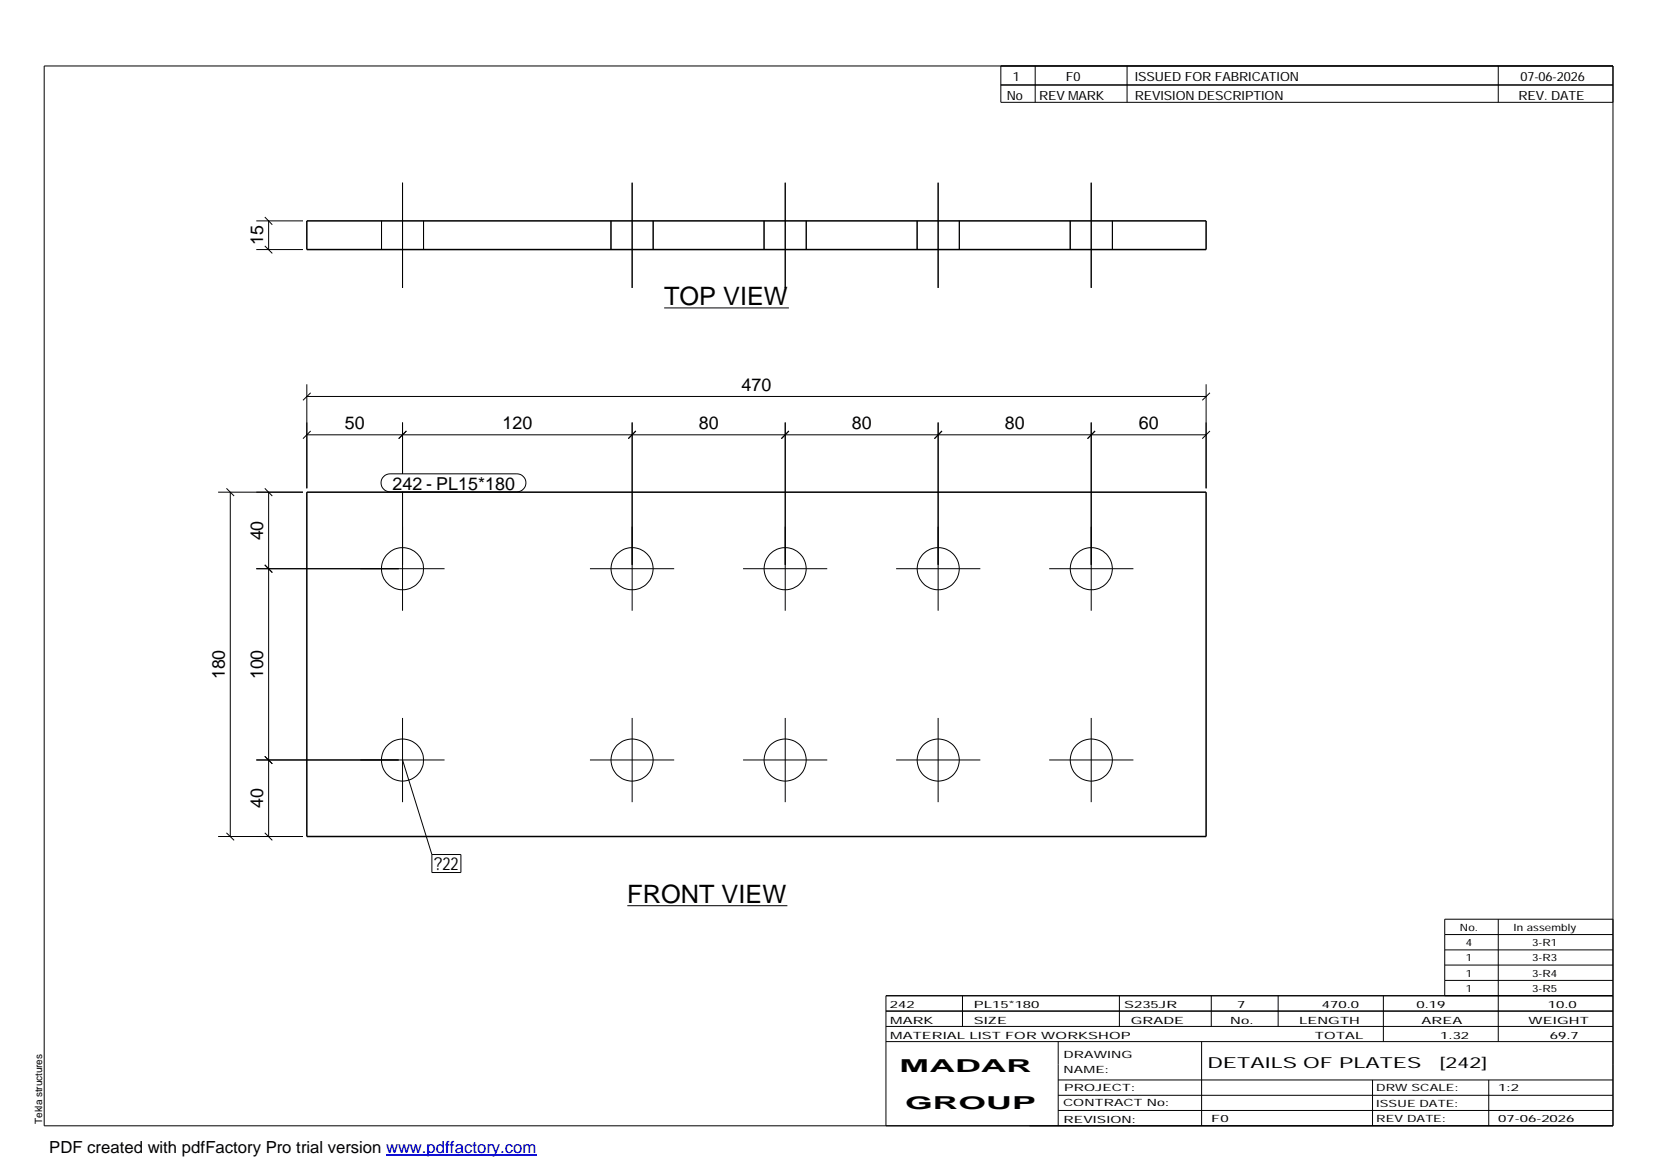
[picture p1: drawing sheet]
<svg xmlns="http://www.w3.org/2000/svg" width="420mm" height="297mm" viewBox="0 0 420 297" stroke-linecap="round" stroke-linejoin="round" font-family="sans-serif">
<g fill="none" stroke="#000" stroke-width=".25">
<path d="M11.2 16.7h398.3v269.1h-398.3zM254.1 16.7v9.3h155.4M262.8 16.7v9.3M286.1 16.7v9.3M380.4 16.7v9.3M254.1 21.6h155.4M65.1 56.1h11.8M67.2 55.1l1.9 2M68.2 56.1v7.3M96.9 56.1v7.3M102.2 46.4v26.7M107.5 56.1v7.3"/>
<path d="M155.1 56.1v7.3M160.5 46.4v26.7M165.8 56.1v7.3M194 56.1v7.3M199.3 46.4v26.7M204.7 56.1v7.3M232.8 56.1v7.3M238.2 46.4v26.7M243.5 56.1v7.3M271.7 56.1v7.3M277 46.4v26.7M282.4 56.1v7.3"/>
<path d="M65.1 63.4h11.8M67.2 62.4l1.9 1.9M168.6 78.2h31.7M77.9 97.6v26.4M78.9 99.7l-2 1.9M306.2 97.6v26.4M307.2 99.7l-2 1.9M77.9 100.7h228.3M77.9 110.4h228.3M78.9 109.4l-2 2M102.2 107.3v13M103.2 109.4l-2 2"/>
<path d="M160.5 107.3v47.8M161.4 109.4l-1.9 2M199.3 107.3v47.8M200.3 109.4l-1.9 2M238.2 107.3v47.8M239.1 109.4l-1.9 2M277 107.3v47.8M278 109.4l-1.9 2M307.2 109.4l-2 2M55.4 125h21.5M57.5 124l1.9 1.9M58.5 125v87.4"/>
<path d="M67.2 124l1.9 1.9M68.2 125v87.4M97.4 121l.8-.5 .8-.2h32.2a2.29 2.29 0 0 1 2.3 2.3 2.29 2.29 0 0 1-2.3 2.3h-32.2a2.27 2.27 0 0 1-2.1-1.4 2.27 2.27 0 0 1 .5-2.5zM102.2 124.9v30.2M65.1 144.4h47.8M67.2 143.4l1.9 2M149.8 144.4h21.4M188.6 144.4h21.4M227.5 144.4h21.4M266.4 144.4h21.3M65.1 192.9h47.8M67.2 192l1.9 1.9"/>
<path d="M102.2 182.3v21.4M102.2 192.9l7.4 24M149.8 192.9h21.4M160.5 182.3v21.4M188.6 192.9h21.4M199.3 182.3v21.4M227.5 192.9h21.4M238.2 182.3v21.4M266.4 192.9h21.3M277 182.3v21.4M55.4 212.4h21.5M57.5 211.4l1.9 1.9"/>
<path d="M67.2 211.4l1.9 1.9M109.6 216.9h7.4v4.6h-7.4zM159.3 229.9h40.6M366.8 237.3h42.7M380.4 233.4v31M409.5 233.4h-42.7v19.4M224.9 256.7h184.6M244.3 252.8v7.8M284.2 252.8v7.8M307.5 252.8v7.8M324.5 252.8v7.8M351.2 252.8v11.6"/>
<path d="M366.8 241.2h42.7M366.8 245h42.7M366.8 248.9h42.7M409.5 252.8h-184.6v33M224.9 264.4h184.6M224.9 260.6h184.6M268.6 264.4v21.4M268.6 274.2h140.9M268.6 278.1h140.9M305.1 264.4v21.4M348.4 274.2v11.6M378 274.2v11.6"/>
<path d="M268.6 281.9h140.9"/>
<circle cx="102.2" cy="144.4" r="5.3"/>
<circle cx="160.5" cy="144.4" r="5.3"/>
<circle cx="199.3" cy="144.4" r="5.3"/>
<circle cx="238.2" cy="144.4" r="5.3"/>
<circle cx="277" cy="144.4" r="5.3"/>
<circle cx="102.2" cy="193" r="5.3"/>
<circle cx="160.5" cy="193" r="5.3"/>
<circle cx="199.3" cy="193" r="5.3"/>
<circle cx="238.2" cy="193" r="5.3"/>
<circle cx="277" cy="193" r="5.3"/>
</g>
<path d="M77.9 56.1h228.3v7.3h-228.3zM77.9 125h228.3v87.4h-228.3z" fill="none" stroke="#000" stroke-width=".38"/>
<path d="M98 293.3h38.2" fill="none" stroke="#00f" stroke-width=".3"/>
<g font-size="6.4">
<text x="168.6" y="77.5">TOP VIEW</text>
<text x="159.3" y="229.2">FRONT VIEW</text>
</g>
<g font-size="4.5">
<text x="66.8" y="62.3" transform="rotate(-90 66.8 62.3)">15</text>
<text x="188.3" y="99.3">470</text>
<text x="87.5" y="109">50</text>
<text x="127.6" y="109">120</text>
<text x="177.4" y="109">80</text>
<text x="216.2" y="109">80</text>
<text x="255.1" y="109">80</text>
<text x="289.1" y="109">60</text>
<text x="99.6" y="124.3">242 - PL15*180</text>
<text x="66.8" y="137.2" transform="rotate(-90 66.8 137.2)">40</text>
<text x="57.1" y="172.5" transform="rotate(-90 57.1 172.5)">180</text>
<text x="66.8" y="172.5" transform="rotate(-90 66.8 172.5)">100</text>
<text x="66.8" y="205.2" transform="rotate(-90 66.8 205.2)">40</text>
<text x="110.2" y="220.9">?22</text>
<text x="228.4" y="272.3">MADAR</text>
<text x="229.8" y="281.6">GROUP</text>
</g>
<text font-size="4.2" x="12.5" y="292.7">PDF created with pdfFactory Pro trial version www.pdffactory.com</text>
<g font-size="3.9">
<text x="306.5" y="271.3">DETAILS OF PLATES</text>
<text x="365.4" y="271.3">[242]</text>
</g>
<g font-size="3.2">
<text x="257.1" y="20.5">1</text>
<text x="270.6" y="20.5">F0</text>
<text x="288.1" y="20.5">ISSUED FOR FABRICATION</text>
<text x="386" y="20.5">07-06-2026</text>
<text x="255.6" y="25.5">No</text>
<text x="263.8" y="25.5">REV MARK</text>
<text x="288.1" y="25.5">REVISION DESCRIPTION</text>
<text x="385.5" y="25.5">REV. DATE</text>
</g>
<g font-size="2.5">
<text x="370.6" y="236.3">No.</text>
<text x="384.3" y="236.3">In assembly</text>
<text x="372.1" y="240.2">4</text>
<text x="372.1" y="244.1">1</text>
<text x="389" y="240.2">3-R1</text>
<text x="389" y="244.1">3-R3</text>
<text x="372.1" y="247.9">1</text>
<text x="372.1" y="251.8">1</text>
<text x="389" y="247.9">3-R4</text>
<text x="389" y="251.8">3-R5</text>
<text x="225.9" y="255.9">242</text>
<text x="247.3" y="255.9">PL15*180</text>
<text x="285.4" y="255.9">S235JR</text>
<text x="314.1" y="255.9">7</text>
<text x="335.6" y="255.9">470.0</text>
<text x="359.6" y="255.9">0.19</text>
<text x="392.9" y="255.9">10.0</text>
<text x="226" y="263.7">MATERIAL LIST FOR WORKSHOP</text>
<text x="226" y="259.9">MARK</text>
<text x="247.2" y="259.9">SIZE</text>
<text x="287.1" y="259.9">GRADE</text>
<text x="312.3" y="259.9">No.</text>
<text x="329.8" y="259.9">LENGTH</text>
<text x="333.8" y="263.7">TOTAL</text>
<text x="360.9" y="259.9">AREA</text>
<text x="365.6" y="263.7">1.32</text>
<text x="388.1" y="259.9">WEIGHT</text>
<text x="393.4" y="263.7">69.7</text>
<text x="270" y="268.5">DRAWING</text>
<text x="270" y="272.5">NAME:</text>
<text x="269.9" y="280.9">CONTRACT No:</text>
<text x="270.2" y="277">PROJECT:</text>
<text x="349.4" y="277.1">DRW SCALE:</text>
<text x="349.4" y="281">ISSUE DATE:</text>
<text x="380.4" y="277.1">1:2</text>
<text x="10.7" y="285.4" transform="rotate(-90 10.7 285.4)">Tekla structures</text>
<text x="270" y="285">REVISION:</text>
<text x="307.5" y="284.8">F0</text>
<text x="349.4" y="284.8">REV DATE:</text>
<text x="380.4" y="284.8">07-06-2026</text>
</g>
</svg>
